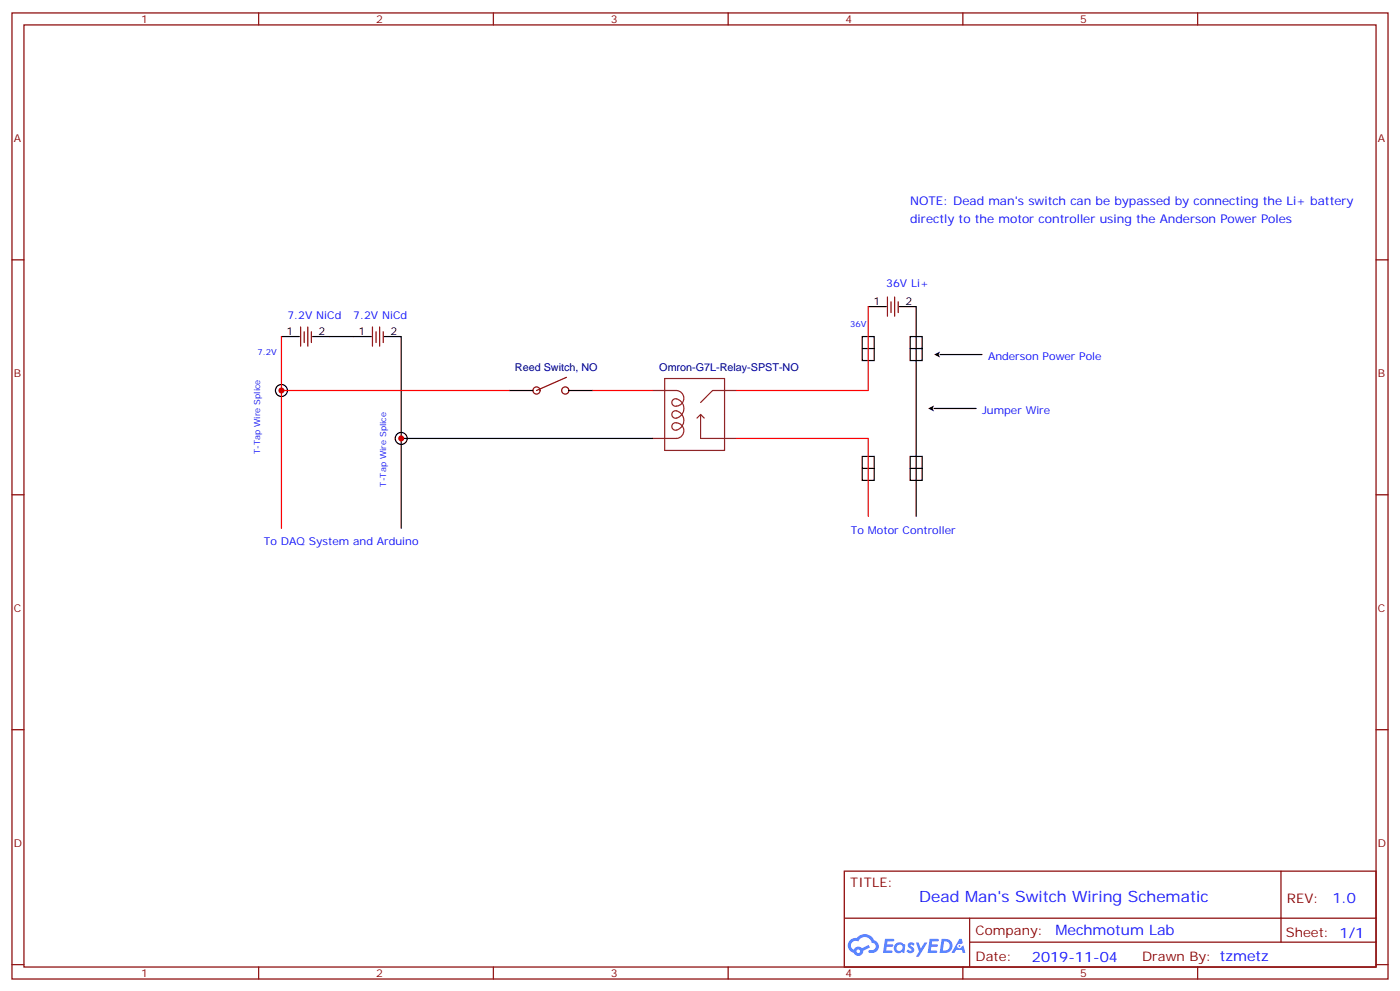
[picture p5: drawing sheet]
<svg xmlns="http://www.w3.org/2000/svg" width="412mm" height="292mm" viewBox="0 0 412 292" stroke-linecap="round" stroke-linejoin="round" font-family="sans-serif">
<g fill="none" stroke="#000" stroke-width=".35">
<path d="M254 99.1h3.5v7h-3.5zM268.1 99.1h3.5v7h-3.5zM254 102.6h3.5M268.1 102.6h3.5M276.9 104.4h12.4M254 134.3h3.5v7.1h-3.5zM254 137.9h3.5M268.1 134.3h3.5v7.1h-3.5zM268.1 137.9h3.5M275.2 120.2h12.3"/>
<circle cx="82.9" cy="114.9" r="1.76"/>
<circle cx="118.2" cy="129" r="1.76"/>
</g>
<path d="M275.2 104.4l1.7-.9-.4 .9 .4 .8zM273.4 120.2l1.8-.9-.5 .9 .5 .9z" fill="#000"/>
<g fill="none" stroke="#870000" stroke-width=".35">
<path d="M3.5 3.8h405.4v284.3h-405.4zM7.1 7.3h398.2v277.3h-398.2zM76.2 3.8v3.5M145.3 3.8v3.5M214.5 3.8v3.5M283.6 3.8v3.5M352.8 3.8v3.5M3.5 76.5h3.6M405.3 76.5h3.6M3.5 145.6h3.6M405.3 145.6h3.6M3.5 214.8h3.6"/>
<path d="M405.3 214.8h3.6M248.7 256.4h156.6v28.2h-156.6zM377.3 256.4v20.9M248.7 270.2h156.5M285.6 277.3h119.6M285.6 270.2v14.2M3.5 283.9h3.6M76.2 284.6v3.5M145.3 284.6v3.5M214.5 284.6v3.5M283.6 284.6v3.5M352.8 284.6v3.5"/>
<path d="M405.3 283.9h3.6"/>
</g>
<g fill="#5487ff">
<path d="M267.7 277.6a1.22 1.22 0 0 1 1.7 .2l-.4 .6a.47 .47 0 0 0-.3-.4 .47 .47 0 0 0-.5 .2l.1 .2a1.14 1.14 0 0 1 .8 1.8 1.14 1.14 0 0 1-1.9 0l-.2-.2 .5-.6 .7 .5a.29 .29 0 0 0 .3-.3 .29 .29 0 0 0-.2-.3 1.04 1.04 0 0 1-.6-1.7z"/>
<path d="M260.7 276.3h2.4l.3 .2-.2 .5-1.8 .1-.1 .8h1.5l.3 .4-.3 .4h-1.6l-.2 1.1h1.7l.2 .3-.2 .3-2.6 .1z"/>
<path d="M273.8 276.3h2.4l.3 .2-.1 .5-1.8 .1-.2 .8h1.6l.3 .4-.4 .4h-1.6l-.1 1.1h1.7l.2 .3-.2 .3-2.6 .1z"/>
<path d="M282.6 276.3h.7l.3 1.3-.6 .3a.69 .69 0 0 0-1 .3 .69 .69 0 0 0 .4 .9 .69 .69 0 0 0 .9-.6l.5-.2 .6 2.2h-.8l-.2-.9h-1.8l-.5 .9h-.8z"/>
<path d="M269.8 277.4h.8l.6 1.8 1.1-1.8h.9l-2.6 4.2h-.8l.9-1.5z"/>
<path d="M277.4 276.3l-.6 4.2h1.3a2.11 2.11 0 0 0 2.5-2.1 2.11 2.11 0 0 0-2.5-2.1zM278.1 277.1a1.39 1.39 0 0 1 1.7 1.4 1.39 1.39 0 0 1-1.8 1.3h-.3z"/>
<path d="M263.7 277.9a1.54 1.54 0 0 0-.1 2.2 1.54 1.54 0 0 0 2.2 .1l.6 .3 .3-2.3-.2-.3h-.4a1.49 1.49 0 0 0-2.4 0zM264 278.9a.94 .94 0 0 1 1.8 0 .94 .94 0 0 1-1.8 0z"/>
<path d="M250.4 276.7a2.18 2.18 0 0 0 1.1 3.7 1.44 1.44 0 0 0 1.6 .9 1.44 1.44 0 0 0 1.2-1.4l2-1.1-.5-.7-1.9 1a1.47 1.47 0 0 0-2.4 .4 1.39 1.39 0 0 1-.7-1.9 1.39 1.39 0 0 1 2-.5 2.12 2.12 0 0 1 2.2-1.3 2.12 2.12 0 0 1 1.9 1.7 1.14 1.14 0 0 1 1.1 1.4 1.14 1.14 0 0 1-1.7 .7 .43 .43 0 0 0-.5 .4 .43 .43 0 0 0 .4 .5 1.98 1.98 0 0 0 2.5-1.2 1.98 1.98 0 0 0-1.2-2.6 3.1 3.1 0 0 0-5.3-.6l-.9 .1zM252.3 280a.55 .55 0 0 1 1.1 0 .55 .55 0 0 1-1.1 0z"/>
<circle cx="282.6" cy="278.4" r=".26"/>
</g>
<g fill="none" stroke="#870000" stroke-width=".35">
<path d="M88.5 96.2v5.7M89.6 97.6v3.2M90.7 96.2v5.7M91.7 97.6v3.2M109.7 96.2v5.7M110.8 97.6v3.2M111.8 96.2v5.7M112.9 97.6v3.2M261.4 87.4v5.7M262.5 88.8v3.2M263.5 87.4v5.7M264.6 88.8v3.2"/>
<path d="M166.9 111.1l-8.9 3.8"/>
<circle cx="158" cy="114.9" r="1.06"/>
<circle cx="166.5" cy="114.9" r="1.06"/>
</g>
<path d="M82.9 99.1h5.3M92.1 99.1h17.3M113.2 99.1h5v56.4M255.8 90.2h5.3M264.9 90.2h5v61.8M149.9 114.9h7.1M167.6 114.9h7M118.2 129h74.1" fill="none" stroke="#000" stroke-width=".35"/>
<path d="M192.3 114.9h7a2.29 2.29 0 0 1 2.1 2.8 2.29 2.29 0 0 1-3 1.7 1.14 1.14 0 0 1-.2-1.7 1.14 1.14 0 0 1 1.6-.1 2.86 2.86 0 0 1 1.6 3.2 2.86 2.86 0 0 1-2.7 2.2 1.13 1.13 0 0 1-.6-1.6 1.13 1.13 0 0 1 1.7-.3 2.87 2.87 0 0 1 1.6 3.2 2.87 2.87 0 0 1-2.7 2.3 1.1 1.1 0 0 1-.8-1.4 1.1 1.1 0 0 1 1.4-.7 2.3 2.3 0 0 1 2.1 2.3 2.3 2.3 0 0 1-2.1 2.2h-7M195.8 111.4h17.6v21.2h-17.6zM217 114.9h-7.1l-3.5 3.6M206.4 122v7h10.6M206.4 122l1 1M206.4 122l-1.1 1" fill="none" stroke="#8c2424" stroke-width=".35"/>
<path d="M82.9 99.1v56.4M255.8 90.2v24.7h-38.8M82.9 114.9h67M174.6 114.9h17.7M217 129h38.8v23" fill="none" stroke="#f00" stroke-width=".35"/>
<g fill="#c00">
<circle cx="118.2" cy="129" r=".88"/>
<circle cx="82.9" cy="114.9" r=".88"/>
</g>
<text font-size="4.6" fill="#00f" x="270.8" y="265.4">Dead Man's Switch Wiring Schematic</text>
<g font-size="4.2" fill="#00f">
<text x="392.5" y="265.7">1.0</text>
<text x="310.9" y="275.2">Mechmotum Lab</text>
<text x="304" y="283">2019-11-04</text>
</g>
<g font-size="3.9" fill="#800">
<text x="250.5" y="261">TITLE:</text>
<text x="379.1" y="265.7">REV:</text>
<text x="287.4" y="275.2">Company:</text>
<text x="378.7" y="275.8">Sheet: 1/1</text>
<text x="287.4" y="282.9">Date:</text>
<text x="336.4" y="282.9">Drawn By: tzmetz</text>
</g>
<g font-size="3.5" fill="#00f">
<text x="268.1" y="60.3">NOTE: Dead man's switch can be bypassed by connecting the Li+ battery</text>
<text x="268.1" y="65.6">directly to the motor controller using the Anderson Power Poles</text>
</g>
<g font-size="3.2" fill="#800">
<text x="41.6" y="6.8">1</text>
<text x="110.8" y="6.8">2</text>
<text x="179.9" y="6.8">3</text>
<text x="249.1" y="6.8">4</text>
<text x="318.2" y="6.8">5</text>
<text x="4.1" y="41.9">A</text>
<text x="405.9" y="41.9">A</text>
<text x="4.1" y="111.1">B</text>
<text x="405.9" y="111.1">B</text>
<text x="4.1" y="180.2">C</text>
<text x="405.9" y="180.2">C</text>
<text x="4.1" y="249.3">D</text>
<text x="405.9" y="249.3">D</text>
<text x="41.6" y="287.6">1</text>
<text x="110.8" y="287.6">2</text>
<text x="179.9" y="287.6">3</text>
<text x="249.1" y="287.6">4</text>
<text x="318.2" y="287.6">5</text>
</g>
<g font-size="3.2">
<text x="257.3" y="89.9">1</text>
<text x="266.7" y="89.9">2</text>
<text x="84.4" y="98.7">1</text>
<text x="93.8" y="98.7">2</text>
<text x="105.6" y="98.7">1</text>
<text x="115" y="98.7">2</text>
</g>
<g font-size="3.2" fill="#00f">
<text x="261.1" y="84.4">36V Li+</text>
<text x="84.7" y="93.8">7.2V NiCd</text>
<text x="104.1" y="93.8">7.2V NiCd</text>
<text x="291" y="105.9">Anderson Power Pole</text>
<text x="289.3" y="121.8">Jumper Wire</text>
<text x="77.7" y="160.5">To DAQ System and Arduino</text>
<text x="250.6" y="157.1">To Motor Controller</text>
</g>
<g font-size="3.2" fill="#000080">
<text x="151.7" y="109.3">Reed Switch, NO</text>
<text x="194.2" y="109.3">Omron-G7L-Relay-SPST-NO</text>
</g>
<g font-size="2.5" fill="#00f">
<text x="250.5" y="96.4">36V</text>
<text x="75.8" y="104.4">7.2V</text>
<text x="76.7" y="133.7" transform="rotate(-90 76.7 133.7)">T-Tap Wire Splice</text>
<text x="113.7" y="143.2" transform="rotate(-90 113.7 143.2)">T-Tap Wire Splice</text>
</g>
</svg>
